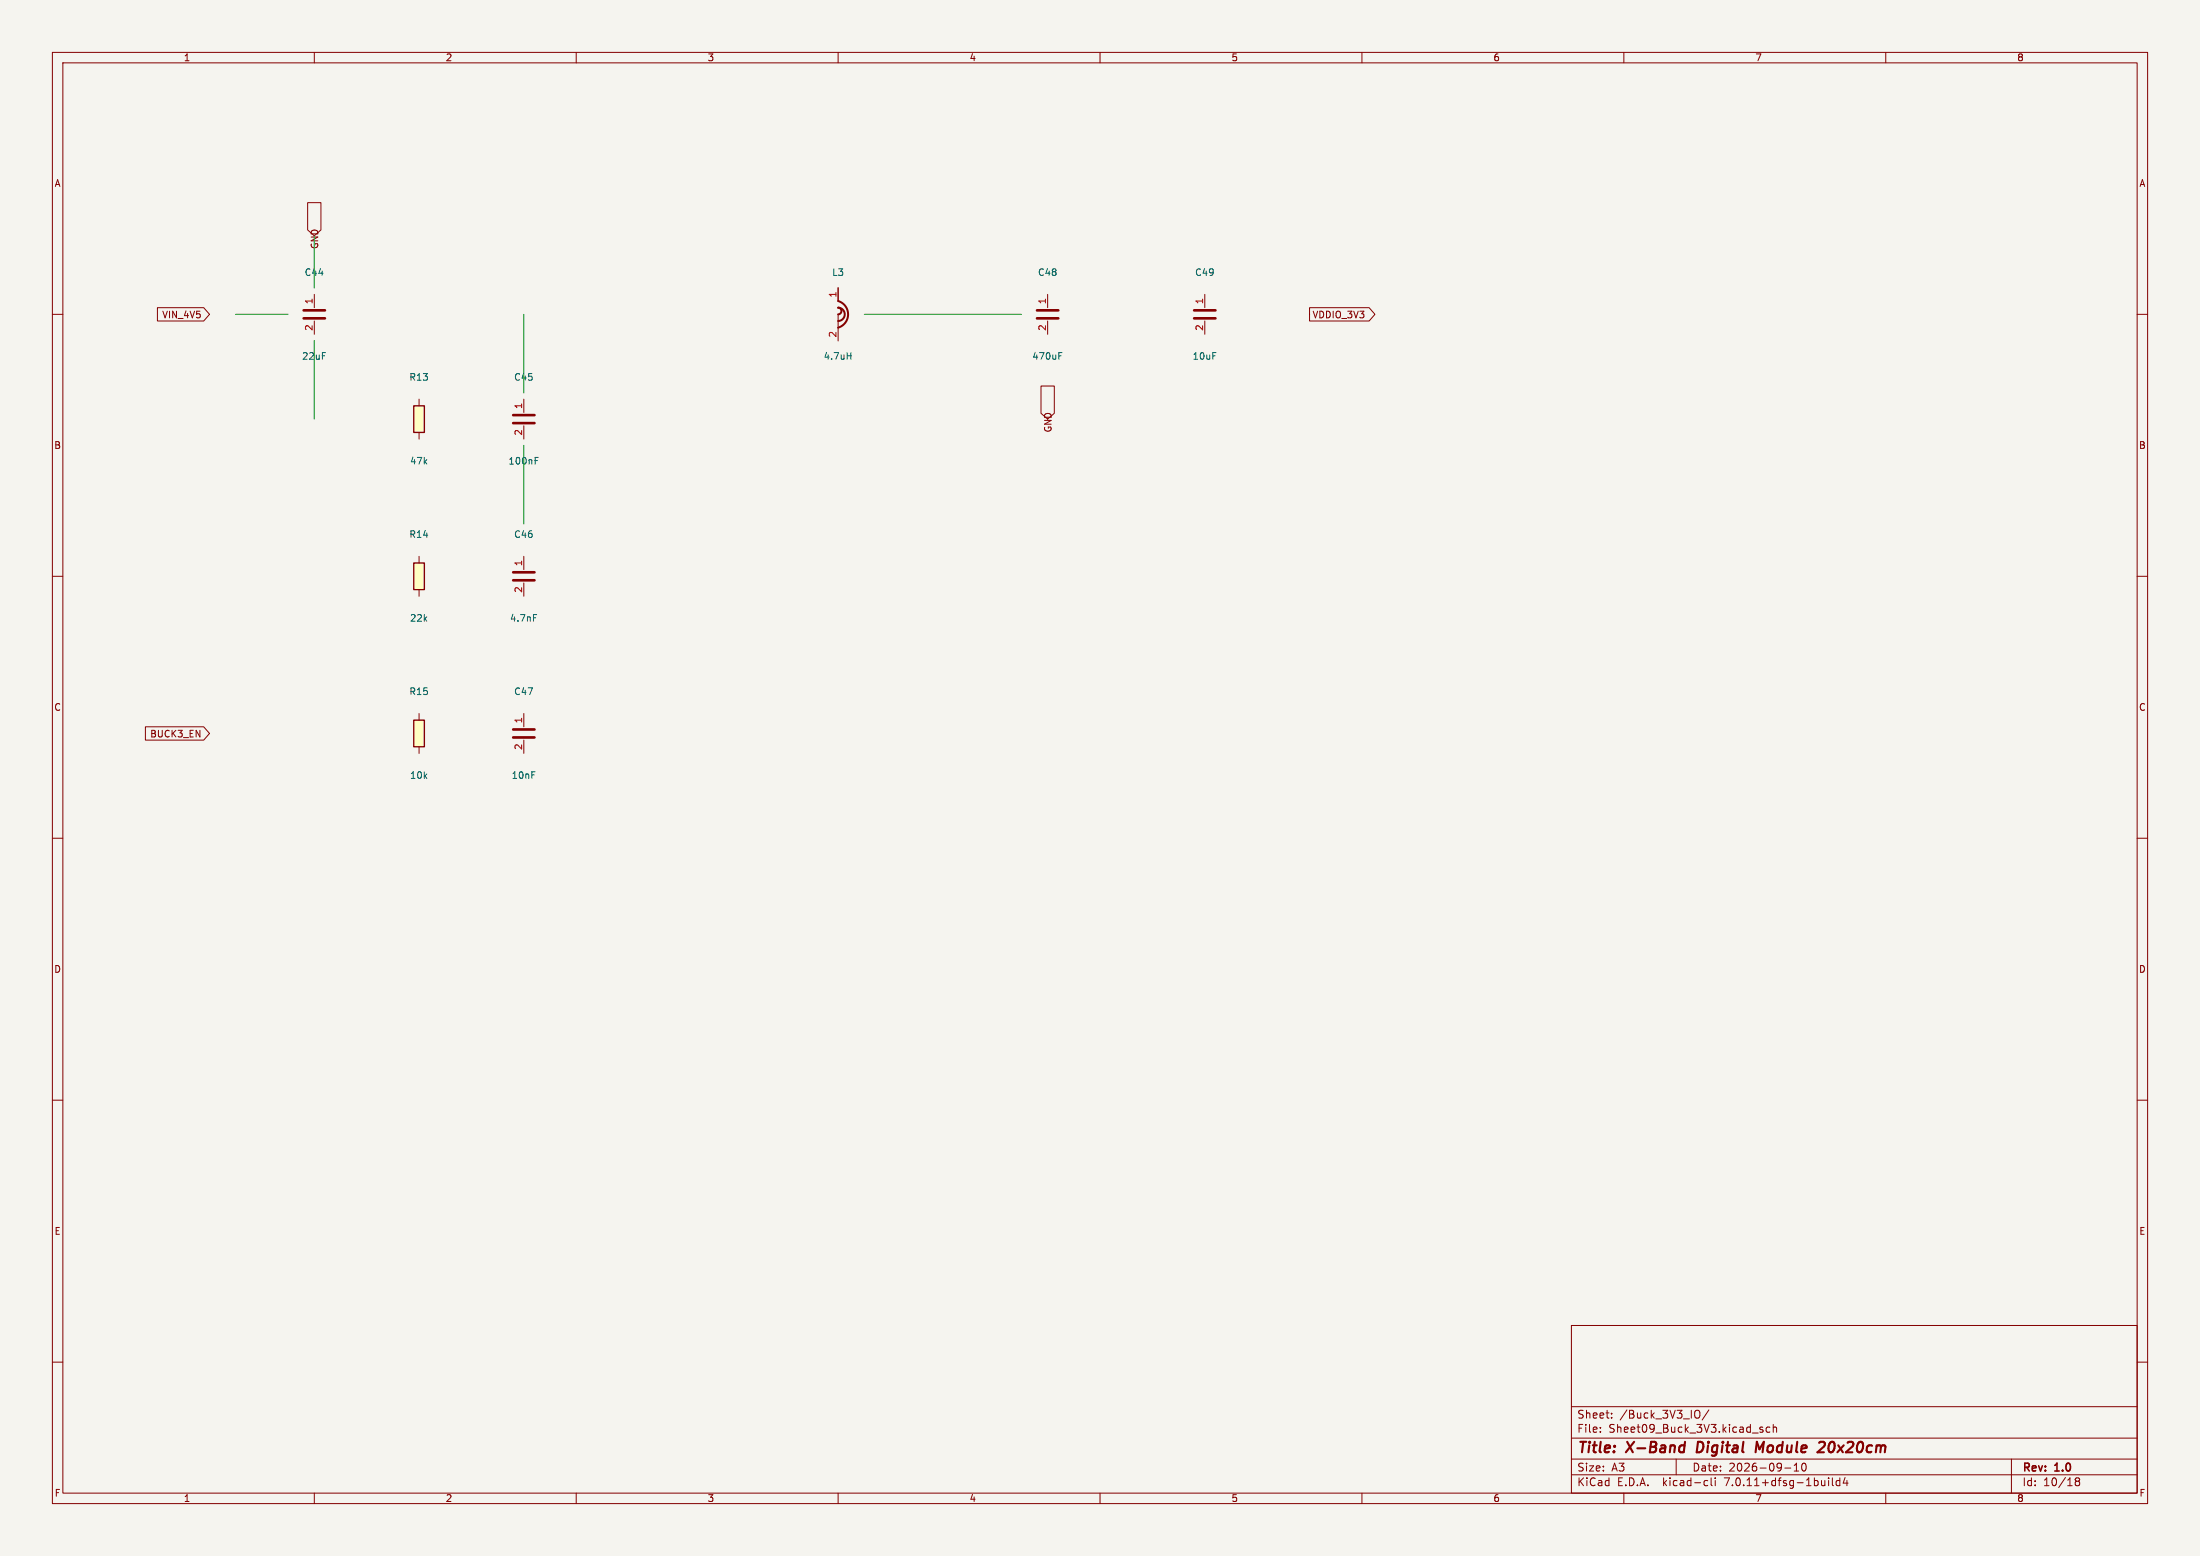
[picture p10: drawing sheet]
(kicad_sch (version 20230121) (generator eeschema)
 (paper "A3")
 (title_block
  (title "X-Band Digital Module 20x20cm")
  (date "2026-09-10")
  (rev "1.0"))
 (lib_symbols
  (symbol "Device:R" (pin_numbers hide) (pin_names (offset 0)) (in_bom yes) (on_board yes)
   (property "Reference" "R" (at 2.032 0 90) (effects (font (size 1.27 1.27))))
   (property "Value" "R" (at 0 0 90) (effects (font (size 1.27 1.27))))
   (property "Footprint" "" (at -1.778 0 90) (effects (font (size 1.27 1.27)) hide))
   (property "Datasheet" "~" (at 0 0 0) (effects (font (size 1.27 1.27)) hide))
   (symbol "R_0_1" (rectangle (start -1.016 -2.54) (end 1.016 2.54) (stroke (width 0.254) (type default)) (fill (type background))))
   (symbol "R_1_1" (pin passive line (at 0 3.81 270) (length 1.27) (name "~" (effects (font (size 1.27 1.27)))) (number "1" (effects (font (size 1.27 1.27))))) (pin passive line (at 0 -3.81 90) (length 1.27) (name "~" (effects (font (size 1.27 1.27)))) (number "2" (effects (font (size 1.27 1.27)))))))
  (symbol "Device:C" (pin_names (offset 0.254)) (in_bom yes) (on_board yes)
   (property "Reference" "C" (at 0.635 2.54 0) (effects (font (size 1.27 1.27))))
   (property "Value" "C" (at 0.635 -2.54 0) (effects (font (size 1.27 1.27))))
   (property "Footprint" "" (at 0.9652 0 0) (effects (font (size 1.27 1.27)) hide))
   (property "Datasheet" "~" (at 0 0 0) (effects (font (size 1.27 1.27)) hide))
   (symbol "C_0_1" (polyline (pts (xy -2.032 -0.762) (xy 2.032 -0.762)) (stroke (width 0.508) (type default)) (fill (type none))) (polyline (pts (xy -2.032 0.762) (xy 2.032 0.762)) (stroke (width 0.508) (type default)) (fill (type none))))
   (symbol "C_1_1" (pin passive line (at 0 3.81 270) (length 2.54) (name "~" (effects (font (size 1.27 1.27)))) (number "1" (effects (font (size 1.27 1.27))))) (pin passive line (at 0 -3.81 90) (length 2.54) (name "~" (effects (font (size 1.27 1.27)))) (number "2" (effects (font (size 1.27 1.27)))))))
  (symbol "Device:L" (pin_names (offset 1.016)) (in_bom yes) (on_board yes)
   (property "Reference" "L" (at -0.762 0 90) (effects (font (size 1.27 1.27))))
   (property "Value" "L" (at 1.778 0 90) (effects (font (size 1.27 1.27))))
   (property "Footprint" "" (at 0 0 0) (effects (font (size 1.27 1.27)) hide))
   (property "Datasheet" "~" (at 0 0 0) (effects (font (size 1.27 1.27)) hide))
   (symbol "L_0_1" (arc (start 0 -2.54) (mid 1.905 0) (end 0 2.54) (stroke (width 0.381) (type default)) (fill (type none))) (arc (start 0 -1.27) (mid 1.27 0) (end 0 1.27) (stroke (width 0.381) (type default)) (fill (type none))) (arc (start 0 0) (mid 0.635 0.635) (end 0 1.27) (stroke (width 0.381) (type default)) (fill (type none))) (polyline (pts (xy 0 0) (xy 0 -2.54)) (stroke (width 0) (type default)) (fill (type none))) (polyline (pts (xy 0 2.54) (xy 0 5.08)) (stroke (width 0) (type default)) (fill (type none))))
   (symbol "L_1_1" (pin passive line (at 0 5.08 270) (length 2.54) (name "~" (effects (font (size 1.27 1.27)))) (number "1" (effects (font (size 1.27 1.27))))) (pin passive line (at 0 -5.08 90) (length 2.54) (name "~" (effects (font (size 1.27 1.27)))) (number "2" (effects (font (size 1.27 1.27)))))))
  (symbol "power:GND" (power) (pin_names (offset 0)) (in_bom yes) (on_board yes)
   (property "Reference" "#PWR" (at 0 -6.35 0) (effects (font (size 1.27 1.27)) hide))
   (property "Value" "GND" (at 0 -3.81 0) (effects (font (size 1.27 1.27))))
   (symbol "GND_0_1" (polyline (pts (xy 0 0) (xy 0 -1.27) (xy 1.27 -1.27) (xy 0 -2.54) (xy -1.27 -1.27) (xy 0 -1.27)) (stroke (width 0) (type default)) (fill (type none))))
   (symbol "GND_1_1" (pin power_in line (at 0 0 270) (length 0) (name "GND" (effects (font (size 1.27 1.27)))) (number "1" (effects (font (size 1.27 1.27)))))))
  (symbol "power:+4V5" (power) (pin_names (offset 0)) (in_bom yes) (on_board yes)
   (property "Reference" "#PWR" (at 0 -3.81 0) (effects (font (size 1.27 1.27)) hide))
   (property "Value" "+4V5" (at 0 3.81 0) (effects (font (size 1.27 1.27))))
   (symbol "+4V5_0_1" (polyline (pts (xy -0.762 1.27) (xy 0 2.54)) (stroke (width 0) (type default)) (fill (type none))) (polyline (pts (xy 0 0) (xy 0 2.54)) (stroke (width 0) (type default)) (fill (type none))) (polyline (pts (xy 0 2.54) (xy 0.762 1.27)) (stroke (width 0) (type default)) (fill (type none))))
   (symbol "+4V5_1_1" (pin power_in line (at 0 0 90) (length 0) (name "+4V5" (effects (font (size 1.27 1.27)))) (number "1" (effects (font (size 1.27 1.27)))))))
  (symbol "power:+3V3" (power) (pin_names (offset 0)) (in_bom yes) (on_board yes)
   (property "Reference" "#PWR" (at 0 -3.81 0) (effects (font (size 1.27 1.27)) hide))
   (property "Value" "+3V3" (at 0 3.81 0) (effects (font (size 1.27 1.27))))
   (symbol "+3V3_0_1" (polyline (pts (xy -0.762 1.27) (xy 0 2.54)) (stroke (width 0) (type default)) (fill (type none))) (polyline (pts (xy 0 0) (xy 0 2.54)) (stroke (width 0) (type default)) (fill (type none))) (polyline (pts (xy 0 2.54) (xy 0.762 1.27)) (stroke (width 0) (type default)) (fill (type none))))
   (symbol "+3V3_1_1" (pin power_in line (at 0 0 90) (length 0) (name "+3V3" (effects (font (size 1.27 1.27)))) (number "1" (effects (font (size 1.27 1.27))))))))
 (symbol (lib_id "Device:R") (at 80 80 0) (unit 1) (in_bom yes) (on_board yes)
  (property "Reference" "R13" (at 80 72 0) (effects (font (size 1.27 1.27))))
  (property "Value" "47k" (at 80 88 0) (effects (font (size 1.27 1.27))))
  (property "Footprint" "Resistor_SMD:R_0402_1005Metric" (at 80 80 0) (effects (font (size 1.27 1.27)) hide)) (pin "1") (pin "2"))
 (symbol (lib_id "Device:R") (at 80 110 0) (unit 1) (in_bom yes) (on_board yes)
  (property "Reference" "R14" (at 80 102 0) (effects (font (size 1.27 1.27))))
  (property "Value" "22k" (at 80 118 0) (effects (font (size 1.27 1.27))))
  (property "Footprint" "Resistor_SMD:R_0402_1005Metric" (at 80 110 0) (effects (font (size 1.27 1.27)) hide)) (pin "1") (pin "2"))
 (symbol (lib_id "Device:R") (at 80 140 0) (unit 1) (in_bom yes) (on_board yes)
  (property "Reference" "R15" (at 80 132 0) (effects (font (size 1.27 1.27))))
  (property "Value" "10k" (at 80 148 0) (effects (font (size 1.27 1.27))))
  (property "Footprint" "Resistor_SMD:R_0402_1005Metric" (at 80 140 0) (effects (font (size 1.27 1.27)) hide)) (pin "1") (pin "2"))
 (symbol (lib_id "Device:C") (at 60 60 0) (unit 1) (in_bom yes) (on_board yes)
  (property "Reference" "C44" (at 60 52 0) (effects (font (size 1.27 1.27))))
  (property "Value" "22uF" (at 60 68 0) (effects (font (size 1.27 1.27))))
  (property "Footprint" "Capacitor_SMD:C_0805_2012Metric" (at 60 60 0) (effects (font (size 1.27 1.27)) hide)) (pin "1") (pin "2"))
 (symbol (lib_id "Device:C") (at 100 80 0) (unit 1) (in_bom yes) (on_board yes)
  (property "Reference" "C45" (at 100 72 0) (effects (font (size 1.27 1.27))))
  (property "Value" "100nF" (at 100 88 0) (effects (font (size 1.27 1.27))))
  (property "Footprint" "Capacitor_SMD:C_0402_1005Metric" (at 100 80 0) (effects (font (size 1.27 1.27)) hide)) (pin "1") (pin "2"))
 (symbol (lib_id "Device:C") (at 100 110 0) (unit 1) (in_bom yes) (on_board yes)
  (property "Reference" "C46" (at 100 102 0) (effects (font (size 1.27 1.27))))
  (property "Value" "4.7nF" (at 100 118 0) (effects (font (size 1.27 1.27))))
  (property "Footprint" "Capacitor_SMD:C_0402_1005Metric" (at 100 110 0) (effects (font (size 1.27 1.27)) hide)) (pin "1") (pin "2"))
 (symbol (lib_id "Device:C") (at 100 140 0) (unit 1) (in_bom yes) (on_board yes)
  (property "Reference" "C47" (at 100 132 0) (effects (font (size 1.27 1.27))))
  (property "Value" "10nF" (at 100 148 0) (effects (font (size 1.27 1.27))))
  (property "Footprint" "Capacitor_SMD:C_0402_1005Metric" (at 100 140 0) (effects (font (size 1.27 1.27)) hide)) (pin "1") (pin "2"))
 (symbol (lib_id "Device:L") (at 160 60 0) (unit 1) (in_bom yes) (on_board yes)
  (property "Reference" "L3" (at 160 52 0) (effects (font (size 1.27 1.27))))
  (property "Value" "4.7uH" (at 160 68 0) (effects (font (size 1.27 1.27))))
  (property "Footprint" "Inductor_SMD:L_1210_3225Metric" (at 160 60 0) (effects (font (size 1.27 1.27)) hide)) (pin "1") (pin "2"))
 (symbol (lib_id "Device:C") (at 200 60 0) (unit 1) (in_bom yes) (on_board yes)
  (property "Reference" "C48" (at 200 52 0) (effects (font (size 1.27 1.27))))
  (property "Value" "470uF" (at 200 68 0) (effects (font (size 1.27 1.27))))
  (property "Footprint" "Capacitor_SMD:CP_EIA-7343-43_P5.00mm" (at 200 60 0) (effects (font (size 1.27 1.27)) hide)) (pin "1") (pin "2"))
 (symbol (lib_id "Device:C") (at 230 60 0) (unit 1) (in_bom yes) (on_board yes)
  (property "Reference" "C49" (at 230 52 0) (effects (font (size 1.27 1.27))))
  (property "Value" "10uF" (at 230 68 0) (effects (font (size 1.27 1.27))))
  (property "Footprint" "Capacitor_SMD:C_0603_1608Metric" (at 230 60 0) (effects (font (size 1.27 1.27)) hide)) (pin "1") (pin "2"))
 (wire (pts (xy 45 60) (xy 55 60)) (stroke (width 0) (type default)))
 (wire (pts (xy 60 55) (xy 60 45)) (stroke (width 0) (type default)))
 (wire (pts (xy 60 65) (xy 60 80)) (stroke (width 0) (type default)))
 (wire (pts (xy 100 75) (xy 100 60)) (stroke (width 0) (type default)))
 (wire (pts (xy 100 85) (xy 100 100)) (stroke (width 0) (type default)))
 (wire (pts (xy 165 60) (xy 195 60)) (stroke (width 0) (type default)))
 (global_label "VIN_4V5" (shape input) (at 40 60 180) (effects (font (size 1.27 1.27)) (justify right)))
 (global_label "VDDIO_3V3" (shape output) (at 250 60 0) (effects (font (size 1.27 1.27)) (justify left)))
 (global_label "GND" (shape input) (at 60 45 90) (effects (font (size 1.27 1.27)) (justify right)))
 (global_label "GND" (shape input) (at 200 80 90) (effects (font (size 1.27 1.27)) (justify right)))
 (global_label "BUCK3_EN" (shape input) (at 40 140 180) (effects (font (size 1.27 1.27)) (justify right)))
 (sheet_instances (path "" (page "1"))))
